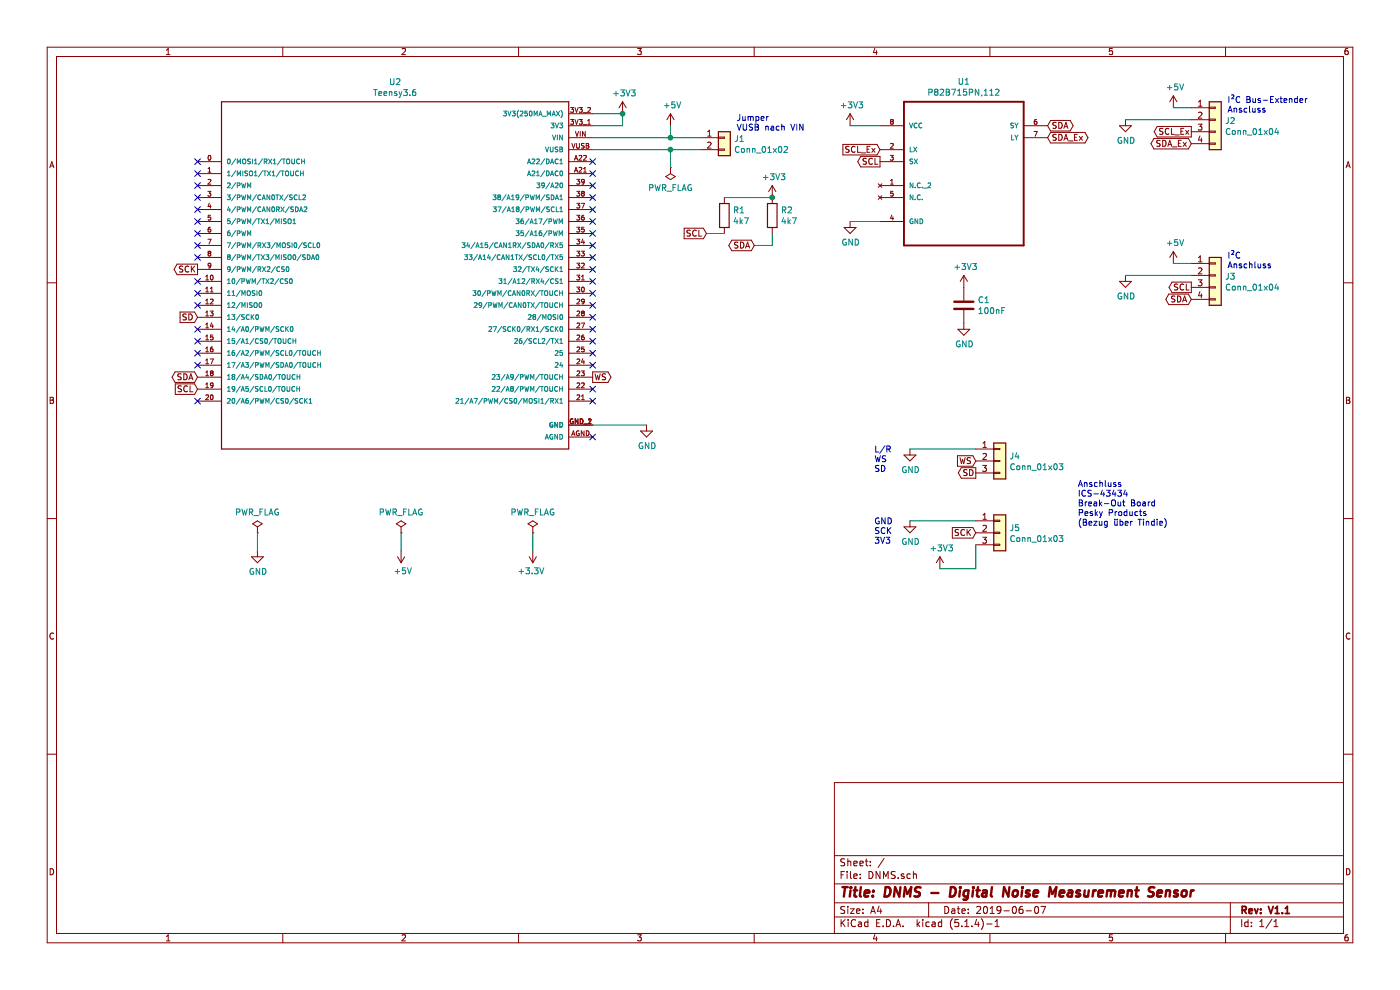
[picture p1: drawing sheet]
EESchema Schematic File Version 4
LIBS:DNMS-cache
EELAYER 29 0
EELAYER END
$Descr A4 11693 8268
encoding utf-8
Sheet 1 1
Title "DNMS - Digital Noise Measurement Sensor"
Date "2019-06-07"
Rev "V1.1"
Comp ""
Comment1 ""
Comment2 ""
Comment3 ""
Comment4 ""
$EndDescr
$Comp
L Connector_Generic:Conn_01x02 J1
U 1 1
P 6050 1150
F 0 "J1" H 6130 1142 50  0000 L CNN
F 1 "Conn_01x02" H 6130 1051 50  0000 L CNN
F 2 "Connector_PinHeader_2.54mm:PinHeader_1x02_P2.54mm_Vertical" V 6050 1150 50  0001 R CNN
F 3 "~" H 6050 1150 50  0001 C CNN
	1    6050 1150
	1    0    0    -1  
$EndComp
$Comp
L P82B715PN_112:P82B715PN,112 U1
U 1 1
P 8050 1350
F 0 "U1" H 8050 2020 50  0000 C CNN
F 1 "P82B715PN,112" H 8050 1929 50  0000 C CNN
F 2 "P82B715PN_112:DIP254P762X420-8" V 8050 1350 50  0001 C BNN
F 3 "" H 8050 1350 50  0001 L BNN
F 4 "None" H 8050 1350 50  0001 L BNN "Feld4"
F 5 "NXP USA" H 8050 1350 50  0001 L BNN "Feld5"
F 6 "Unavailable" H 8050 1350 50  0001 L BNN "Feld6"
F 7 "DIP-8 NXP Semiconductors" H 8050 1350 50  0001 L BNN "Feld7"
F 8 "I2C Bus Extender 8-Pin PDIP Tube" H 8050 1350 50  0001 L BNN "Feld8"
	1    8050 1350
	1    0    0    -1  
$EndComp
$Comp
L Connector_Generic:Conn_01x04 J3
U 1 1
P 10150 2300
F 0 "J3" H 10230 2292 50  0000 L CNN
F 1 "Conn_01x04" H 10230 2201 50  0000 L CNN
F 2 "Connector_PinHeader_2.54mm:PinHeader_1x04_P2.54mm_Vertical" H 10150 2300 50  0001 C CNN
F 3 "~" H 10150 2300 50  0001 C CNN
	1    10150 2300
	1    0    0    -1  
$EndComp
$Comp
L Connector_Generic:Conn_01x03 J4
U 1 1
P 8350 3850
F 0 "J4" H 8430 3892 50  0000 L CNN
F 1 "Conn_01x03" H 8430 3801 50  0000 L CNN
F 2 "Connector_PinHeader_2.54mm:PinHeader_1x03_P2.54mm_Vertical" H 8350 3850 50  0001 C CNN
F 3 "~" H 8350 3850 50  0001 C CNN
	1    8350 3850
	1    0    0    -1  
$EndComp
$Comp
L power:GND #PWR0101
U 1 1
P 5400 3550
F 0 "#PWR0101" H 5400 3300 50  0001 C CNN
F 1 "GND" H 5405 3377 50  0000 C CNN
F 2 "" H 5400 3550 50  0001 C CNN
F 3 "" H 5400 3550 50  0001 C CNN
	1    5400 3550
	1    0    0    -1  
$EndComp
$Comp
L power:GND #PWR0102
U 1 1
P 7600 3750
F 0 "#PWR0102" H 7600 3500 50  0001 C CNN
F 1 "GND" H 7605 3577 50  0000 C CNN
F 2 "" H 7600 3750 50  0001 C CNN
F 3 "" H 7600 3750 50  0001 C CNN
	1    7600 3750
	1    0    0    -1  
$EndComp
$Comp
L power:GND #PWR0103
U 1 1
P 7600 4350
F 0 "#PWR0103" H 7600 4100 50  0001 C CNN
F 1 "GND" H 7605 4177 50  0000 C CNN
F 2 "" H 7600 4350 50  0001 C CNN
F 3 "" H 7600 4350 50  0001 C CNN
	1    7600 4350
	1    0    0    -1  
$EndComp
$Comp
L power:GND #PWR0104
U 1 1
P 9400 1000
F 0 "#PWR0104" H 9400 750 50  0001 C CNN
F 1 "GND" H 9405 827 50  0000 C CNN
F 2 "" H 9400 1000 50  0001 C CNN
F 3 "" H 9400 1000 50  0001 C CNN
	1    9400 1000
	1    0    0    -1  
$EndComp
$Comp
L power:GND #PWR0105
U 1 1
P 9400 2300
F 0 "#PWR0105" H 9400 2050 50  0001 C CNN
F 1 "GND" H 9405 2127 50  0000 C CNN
F 2 "" H 9400 2300 50  0001 C CNN
F 3 "" H 9400 2300 50  0001 C CNN
	1    9400 2300
	1    0    0    -1  
$EndComp
$Comp
L Connector_Generic:Conn_01x03 J5
U 1 1
P 8350 4450
F 0 "J5" H 8430 4492 50  0000 L CNN
F 1 "Conn_01x03" H 8430 4401 50  0000 L CNN
F 2 "Connector_PinHeader_2.54mm:PinHeader_1x03_P2.54mm_Vertical" H 8350 4450 50  0001 C CNN
F 3 "~" H 8350 4450 50  0001 C CNN
	1    8350 4450
	1    0    0    -1  
$EndComp
Wire Wire Line
	7600 3750 8150 3750
Wire Wire Line
	7600 4350 8150 4350
$Comp
L Teensy3.6:Teensy3.6 U2
U 1 1
P 3350 2250
F 0 "U2" H 3300 3817 50  0000 C CNN
F 1 "Teensy3.6" H 3300 3726 50  0000 C CNN
F 2 "Teensy3.6:Teensy3.6" V 3350 2250 50  0001 C CNN
F 3 "" H 3350 2250 50  0001 L BNN
F 4 "Unavailable" H 3350 2250 50  0001 L BNN "Feld4"
F 5 "None" H 3350 2250 50  0001 L BNN "Feld5"
F 6 "Teensy3.6" H 3350 2250 50  0001 L BNN "Feld6"
F 7 "None" H 3350 2250 50  0001 L BNN "Feld7"
F 8 "PJRC" H 3350 2250 50  0001 L BNN "Feld8"
	1    3350 2250
	1    0    0    -1  
$EndComp
Wire Wire Line
	5400 3550 4950 3550
$Comp
L power:+5V #PWR0106
U 1 1
P 9800 900
F 0 "#PWR0106" H 9800 750 50  0001 C CNN
F 1 "+5V" H 9815 1073 50  0000 C CNN
F 2 "" H 9800 900 50  0001 C CNN
F 3 "" H 9800 900 50  0001 C CNN
	1    9800 900 
	1    0    0    -1  
$EndComp
$Comp
L power:+5V #PWR0107
U 1 1
P 9800 2200
F 0 "#PWR0107" H 9800 2050 50  0001 C CNN
F 1 "+5V" H 9815 2373 50  0000 C CNN
F 2 "" H 9800 2200 50  0001 C CNN
F 3 "" H 9800 2200 50  0001 C CNN
	1    9800 2200
	1    0    0    -1  
$EndComp
$Comp
L power:+5V #PWR0108
U 1 1
P 5600 1050
F 0 "#PWR0108" H 5600 900 50  0001 C CNN
F 1 "+5V" H 5615 1223 50  0000 C CNN
F 2 "" H 5600 1050 50  0001 C CNN
F 3 "" H 5600 1050 50  0001 C CNN
	1    5600 1050
	1    0    0    -1  
$EndComp
Wire Wire Line
	5600 1150 5600 1050
Wire Wire Line
	4950 1150 5600 1150
Connection ~ 5600 1150
Wire Wire Line
	5600 1150 5850 1150
Wire Wire Line
	9800 900  9950 900 
Wire Wire Line
	9800 2200 9950 2200
$Comp
L power:GND #PWR0109
U 1 1
P 7100 1850
F 0 "#PWR0109" H 7100 1600 50  0001 C CNN
F 1 "GND" H 7105 1677 50  0000 C CNN
F 2 "" H 7100 1850 50  0001 C CNN
F 3 "" H 7100 1850 50  0001 C CNN
	1    7100 1850
	1    0    0    -1  
$EndComp
$Comp
L Device:C C1
U 1 1
P 8050 2550
F 0 "C1" H 8165 2596 50  0000 L CNN
F 1 "100nF" H 8165 2505 50  0000 L CNN
F 2 "Capacitor_THT:C_Axial_L3.8mm_D2.6mm_P7.50mm_Horizontal" H 8088 2400 50  0001 C CNN
F 3 "~" H 8050 2550 50  0001 C CNN
	1    8050 2550
	1    0    0    -1  
$EndComp
$Comp
L power:GND #PWR0110
U 1 1
P 8050 2700
F 0 "#PWR0110" H 8050 2450 50  0001 C CNN
F 1 "GND" H 8055 2527 50  0000 C CNN
F 2 "" H 8050 2700 50  0001 C CNN
F 3 "" H 8050 2700 50  0001 C CNN
	1    8050 2700
	1    0    0    -1  
$EndComp
Wire Wire Line
	7100 1050 7350 1050
$Comp
L power:+3V3 #PWR0111
U 1 1
P 5200 950
F 0 "#PWR0111" H 5200 800 50  0001 C CNN
F 1 "+3V3" H 5215 1123 50  0000 C CNN
F 2 "" H 5200 950 50  0001 C CNN
F 3 "" H 5200 950 50  0001 C CNN
	1    5200 950 
	1    0    0    -1  
$EndComp
$Comp
L power:+3V3 #PWR0112
U 1 1
P 7100 1050
F 0 "#PWR0112" H 7100 900 50  0001 C CNN
F 1 "+3V3" H 7115 1223 50  0000 C CNN
F 2 "" H 7100 1050 50  0001 C CNN
F 3 "" H 7100 1050 50  0001 C CNN
	1    7100 1050
	1    0    0    -1  
$EndComp
$Comp
L power:+3V3 #PWR0113
U 1 1
P 8050 2400
F 0 "#PWR0113" H 8050 2250 50  0001 C CNN
F 1 "+3V3" H 8065 2573 50  0000 C CNN
F 2 "" H 8050 2400 50  0001 C CNN
F 3 "" H 8050 2400 50  0001 C CNN
	1    8050 2400
	1    0    0    -1  
$EndComp
Wire Wire Line
	5200 950  4950 950 
Wire Wire Line
	5200 950  5200 1050
Wire Wire Line
	5200 1050 4950 1050
Connection ~ 5200 950 
$Comp
L Device:R R1
U 1 1
P 6050 1800
F 0 "R1" H 6120 1846 50  0000 L CNN
F 1 "4k7" H 6120 1755 50  0000 L CNN
F 2 "Resistor_THT:R_Axial_DIN0207_L6.3mm_D2.5mm_P10.16mm_Horizontal" V 5980 1800 50  0001 C CNN
F 3 "~" H 6050 1800 50  0001 C CNN
	1    6050 1800
	1    0    0    -1  
$EndComp
$Comp
L Device:R R2
U 1 1
P 6450 1800
F 0 "R2" H 6520 1846 50  0000 L CNN
F 1 "4k7" H 6520 1755 50  0000 L CNN
F 2 "Resistor_THT:R_Axial_DIN0207_L6.3mm_D2.5mm_P10.16mm_Horizontal" V 6380 1800 50  0001 C CNN
F 3 "~" H 6450 1800 50  0001 C CNN
	1    6450 1800
	1    0    0    -1  
$EndComp
$Comp
L power:+3V3 #PWR0114
U 1 1
P 6450 1650
F 0 "#PWR0114" H 6450 1500 50  0001 C CNN
F 1 "+3V3" H 6465 1823 50  0000 C CNN
F 2 "" H 6450 1650 50  0001 C CNN
F 3 "" H 6450 1650 50  0001 C CNN
	1    6450 1650
	1    0    0    -1  
$EndComp
Wire Wire Line
	6450 1650 6050 1650
Connection ~ 6450 1650
Text GLabel 1650 3250 0    50   Input ~ 0
SCL
Text GLabel 5900 1950 0    50   Input ~ 0
SCL
Wire Wire Line
	6050 1950 5900 1950
Text GLabel 1650 3150 0    50   BiDi ~ 0
SDA
Text GLabel 6300 2050 0    50   BiDi ~ 0
SDA
Wire Wire Line
	6300 2050 6450 2050
Wire Wire Line
	6450 2050 6450 1950
Text GLabel 7350 1350 0    50   Output ~ 0
SCL
Text GLabel 9950 2400 0    50   Output ~ 0
SCL
$Comp
L Connector_Generic:Conn_01x04 J2
U 1 1
P 10150 1000
F 0 "J2" H 10230 992 50  0000 L CNN
F 1 "Conn_01x04" H 10230 901 50  0000 L CNN
F 2 "Connector_PinHeader_2.54mm:PinHeader_1x04_P2.54mm_Vertical" H 10150 1000 50  0001 C CNN
F 3 "~" H 10150 1000 50  0001 C CNN
	1    10150 1000
	1    0    0    -1  
$EndComp
Text GLabel 9950 2500 0    50   BiDi ~ 0
SDA
Text GLabel 8750 1050 2    50   BiDi ~ 0
SDA
Text GLabel 7350 1250 0    50   Input ~ 0
SCL_Ex
Text GLabel 9950 1100 0    50   Output ~ 0
SCL_Ex
Text GLabel 8750 1150 2    50   BiDi ~ 0
SDA_Ex
Text GLabel 9950 1200 0    50   BiDi ~ 0
SDA_Ex
Wire Wire Line
	9400 1000 9950 1000
Wire Wire Line
	9400 2300 9950 2300
Text Notes 10250 950  0    50   ~ 0
I²C Bus-Extender\nAnscluss
Text Notes 10250 2250 0    50   ~ 0
I²C\nAnschluss
Text Notes 6150 1100 0    50   ~ 0
Jumper\nVUSB nach VIN
Text Notes 7300 3950 0    50   ~ 0
L/R\nWS\nSD
Text Notes 9000 4400 0    50   ~ 0
Anschluss\nICS-43434\nBreak-Out Board\nPesky Products\n(Bezug über Tindie)
Text Notes 7300 4550 0    50   ~ 0
GND\nSCK\n3V3
$Comp
L power:+3V3 #PWR0115
U 1 1
P 7850 4750
F 0 "#PWR0115" H 7850 4600 50  0001 C CNN
F 1 "+3V3" H 7865 4923 50  0000 C CNN
F 2 "" H 7850 4750 50  0001 C CNN
F 3 "" H 7850 4750 50  0001 C CNN
	1    7850 4750
	1    0    0    -1  
$EndComp
Wire Wire Line
	7850 4750 8150 4750
Wire Wire Line
	8150 4750 8150 4550
Text GLabel 4950 3150 2    50   Output ~ 0
WS
Text GLabel 1650 2650 0    50   Input ~ 0
SD
Text GLabel 1650 2250 0    50   Output ~ 0
SCK
Text GLabel 8150 4450 0    50   Input ~ 0
SCK
Text GLabel 8150 3850 0    50   Input ~ 0
WS
Text GLabel 8150 3950 0    50   Output ~ 0
SD
NoConn ~ 1650 1350
NoConn ~ 1650 1450
NoConn ~ 1650 1550
NoConn ~ 1650 1650
NoConn ~ 1650 1750
NoConn ~ 1650 1850
NoConn ~ 1650 1950
NoConn ~ 1650 2050
NoConn ~ 1650 2150
NoConn ~ 1650 2350
NoConn ~ 1650 2450
NoConn ~ 1650 2550
NoConn ~ 1650 2750
NoConn ~ 1650 2850
NoConn ~ 1650 2950
NoConn ~ 1650 3050
NoConn ~ 1650 3350
NoConn ~ 4950 3650
NoConn ~ 4950 3350
NoConn ~ 4950 3250
NoConn ~ 4950 3050
NoConn ~ 4950 2950
NoConn ~ 4950 2850
NoConn ~ 4950 2750
NoConn ~ 4950 2650
NoConn ~ 4950 2550
NoConn ~ 4950 2450
NoConn ~ 4950 2350
NoConn ~ 4950 2250
NoConn ~ 4950 2150
NoConn ~ 4950 2050
NoConn ~ 4950 1950
NoConn ~ 4950 1850
NoConn ~ 4950 1750
NoConn ~ 4950 1650
NoConn ~ 4950 1550
NoConn ~ 4950 1450
NoConn ~ 4950 1350
Wire Wire Line
	5850 1250 5600 1250
Wire Wire Line
	7100 1850 7350 1850
$Comp
L power:PWR_FLAG #FLG0101
U 1 1
P 2150 4450
F 0 "#FLG0101" H 2150 4525 50  0001 C CNN
F 1 "PWR_FLAG" H 2150 4623 50  0000 C CNN
F 2 "" H 2150 4450 50  0001 C CNN
F 3 "~" H 2150 4450 50  0001 C CNN
	1    2150 4450
	1    0    0    -1  
$EndComp
$Comp
L power:PWR_FLAG #FLG0102
U 1 1
P 3350 4450
F 0 "#FLG0102" H 3350 4525 50  0001 C CNN
F 1 "PWR_FLAG" H 3350 4623 50  0000 C CNN
F 2 "" H 3350 4450 50  0001 C CNN
F 3 "~" H 3350 4450 50  0001 C CNN
	1    3350 4450
	1    0    0    -1  
$EndComp
$Comp
L power:PWR_FLAG #FLG0103
U 1 1
P 4450 4450
F 0 "#FLG0103" H 4450 4525 50  0001 C CNN
F 1 "PWR_FLAG" H 4450 4623 50  0000 C CNN
F 2 "" H 4450 4450 50  0001 C CNN
F 3 "~" H 4450 4450 50  0001 C CNN
	1    4450 4450
	1    0    0    -1  
$EndComp
$Comp
L power:GND #PWR0116
U 1 1
P 2150 4600
F 0 "#PWR0116" H 2150 4350 50  0001 C CNN
F 1 "GND" H 2155 4427 50  0000 C CNN
F 2 "" H 2150 4600 50  0001 C CNN
F 3 "" H 2150 4600 50  0001 C CNN
	1    2150 4600
	1    0    0    -1  
$EndComp
$Comp
L power:+5V #PWR0117
U 1 1
P 3350 4600
F 0 "#PWR0117" H 3350 4450 50  0001 C CNN
F 1 "+5V" H 3365 4773 50  0000 C CNN
F 2 "" H 3350 4600 50  0001 C CNN
F 3 "" H 3350 4600 50  0001 C CNN
	1    3350 4600
	1    0    0    1   
$EndComp
$Comp
L power:+3.3V #PWR0118
U 1 1
P 4450 4600
F 0 "#PWR0118" H 4450 4450 50  0001 C CNN
F 1 "+3.3V" H 4465 4773 50  0000 C CNN
F 2 "" H 4450 4600 50  0001 C CNN
F 3 "" H 4450 4600 50  0001 C CNN
	1    4450 4600
	-1   0    0    1   
$EndComp
Wire Wire Line
	2150 4450 2150 4600
Wire Wire Line
	3350 4450 3350 4600
Wire Wire Line
	4450 4450 4450 4600
$Comp
L power:PWR_FLAG #FLG0104
U 1 1
P 5600 1400
F 0 "#FLG0104" H 5600 1475 50  0001 C CNN
F 1 "PWR_FLAG" H 5600 1573 50  0000 C CNN
F 2 "" H 5600 1400 50  0001 C CNN
F 3 "~" H 5600 1400 50  0001 C CNN
	1    5600 1400
	1    0    0    1   
$EndComp
Wire Wire Line
	5600 1400 5600 1250
Connection ~ 5600 1250
Wire Wire Line
	5600 1250 4950 1250
$EndSCHEMATC
